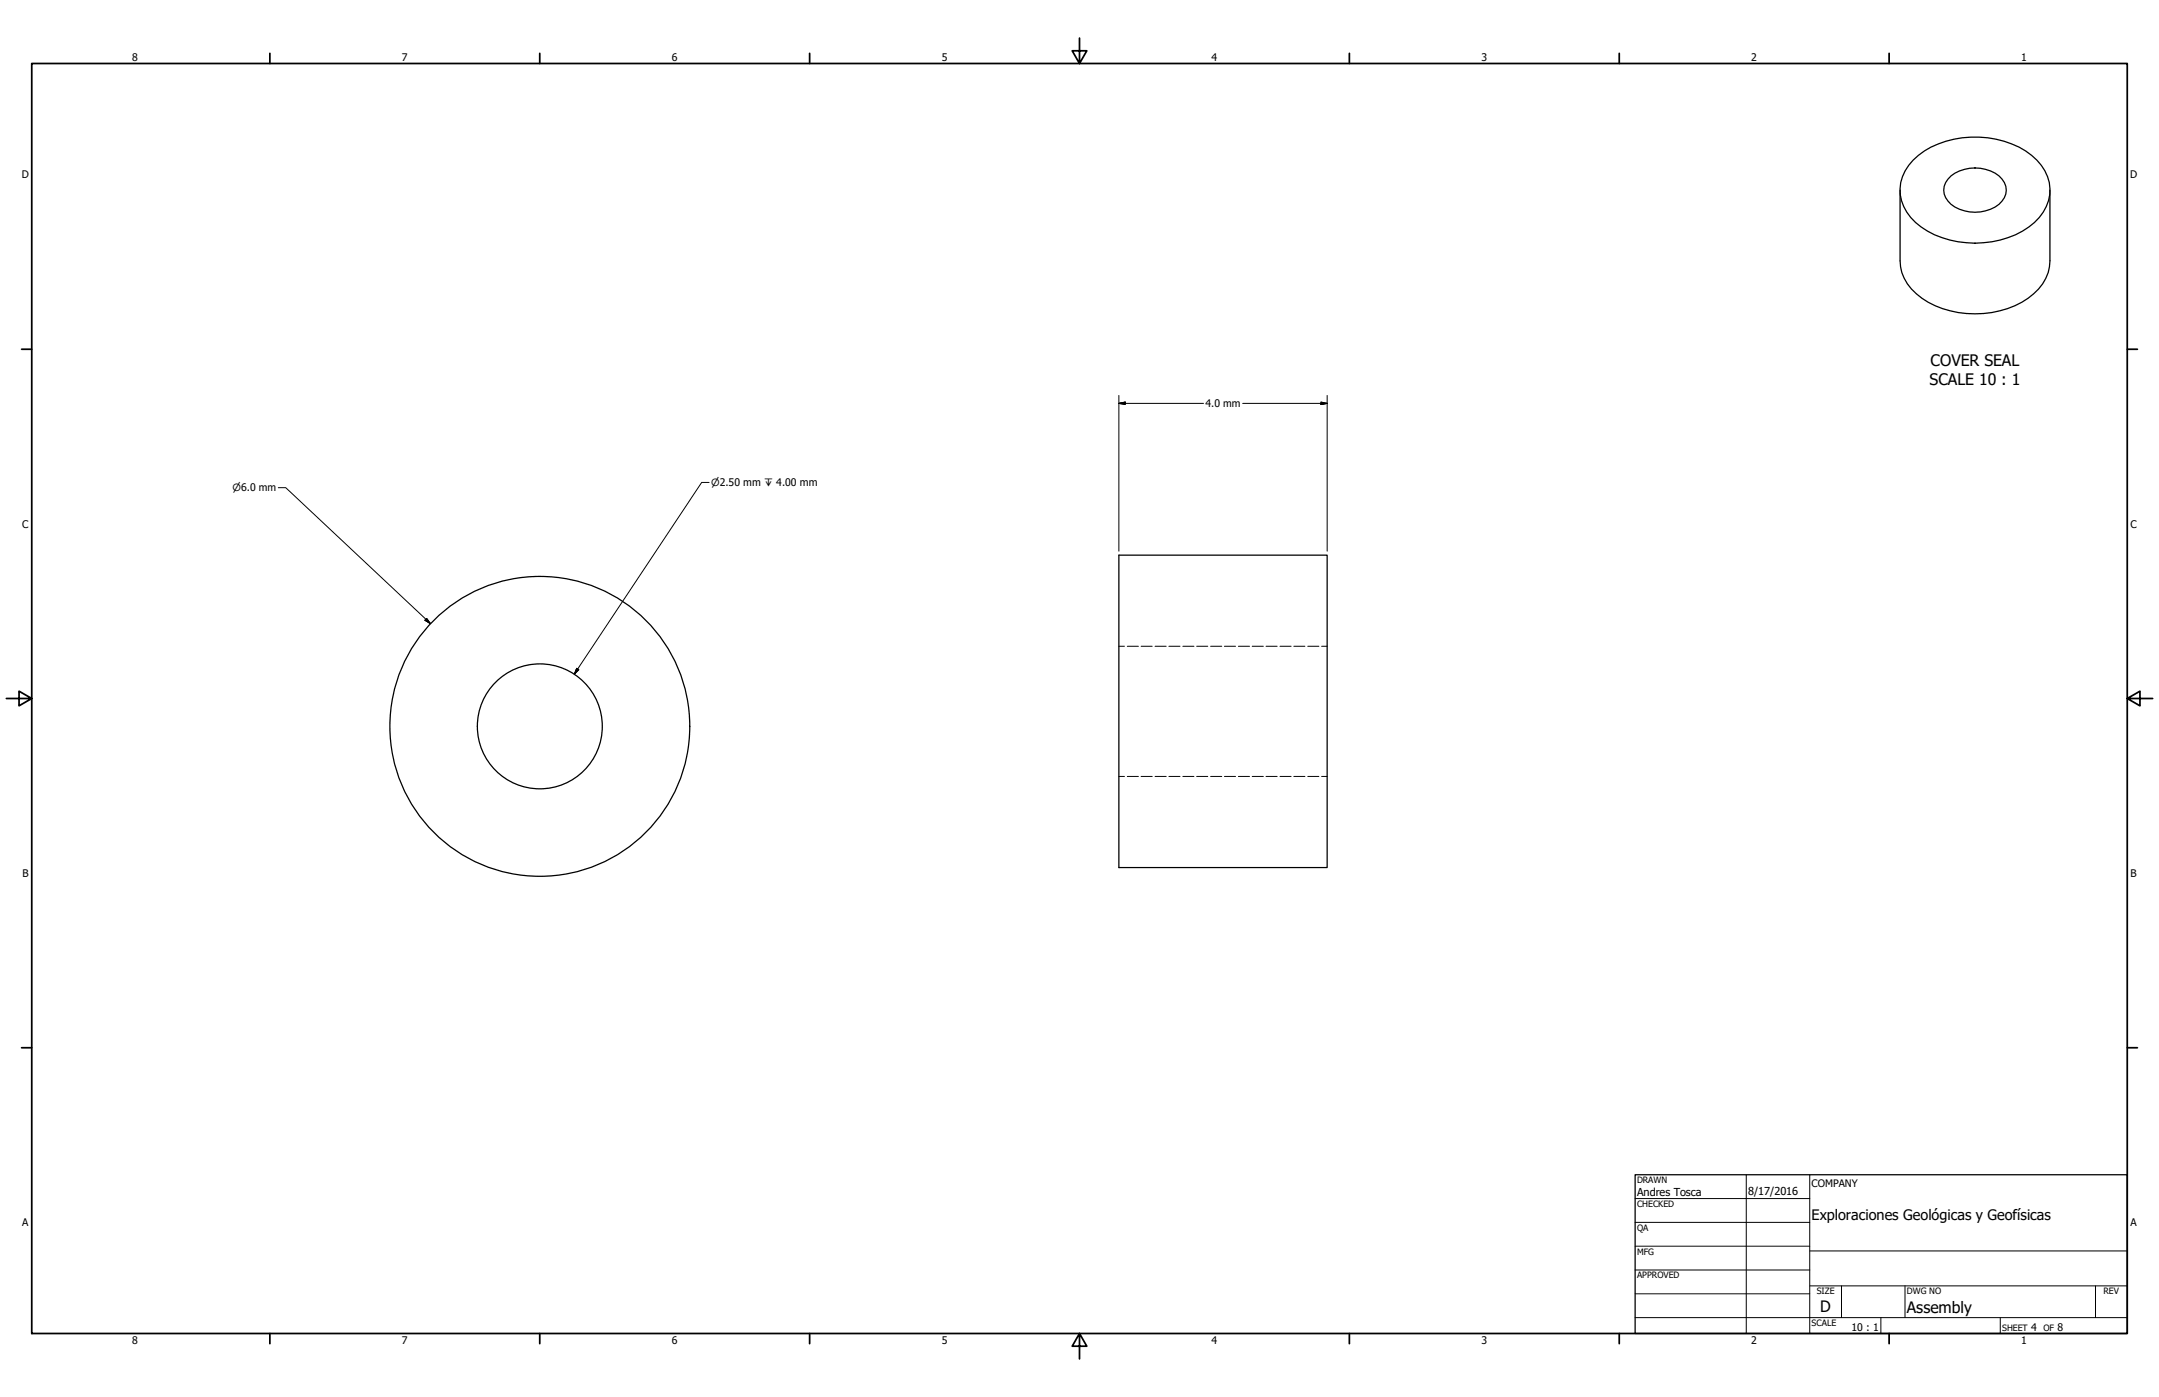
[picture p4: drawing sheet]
<svg xmlns="http://www.w3.org/2000/svg" width="864mm" height="559mm" viewBox="0 0 864 559" stroke-linecap="round" stroke-linejoin="round" font-family="sans-serif">
<!-- layer: Visible (ANSI) -->
<g fill="none" stroke="#000" stroke-width=".51">
<path d="M760 76.1v28.2a18.3 18.3 0 0 0 8.8 15 39.3 39.3 0 0 0 42.4 0 18.7 18.7 0 0 0 8.8-15v-28.2M765.2 64.1a36.9 36.9 0 0 1 33.2-8.4 28.3 28.3 0 0 1 19.5 12.6 16.2 16.2 0 0 1-4.1 20.7 38.5 38.5 0 0 1-37 6.1 23.8 23.8 0 0 1-16.2-14.8 16.1 16.1 0 0 1 4.6-16.2zM780.4 70.4a15.7 15.7 0 0 1 20.4 1.2 6.8 6.8 0 0 1-1.2 10.1 15.7 15.7 0 0 1-20.4-1.2 6.8 6.8 0 0 1 1.2-10.1zM447.5 222.1h83.4v124.9h-83.4zM275.9 290.5a60 60 0 0 0-88.8-52.5 60 60 0 0 0-3.5 103.1 60 60 0 0 0 92.2-46.4l.1-4.1"/>
<circle cx="215.9" cy="290.5" r="25"/>
</g>
<!-- layer: Border (ANSI) -->
<g fill="none" stroke="#000" stroke-width=".4">
<path d="M447.5 258.5h2.3M450.9 258.5h4.5M456.4 258.5h4.5M462 258.5h4.5M467.6 258.5h4.4M473.1 258.5h4.5M478.7 258.5h4.4M484.3 258.5h4.4M489.8 258.5h4.4M495.4 258.5h4.4M500.9 258.5h4.4M506.4 258.5h4.5"/>
<path d="M512 258.5h4.4M517.5 258.5h4.5M523.1 258.5h4.5M528.6 258.5h2.3M447.5 310.6h2.3M450.9 310.6h4.5M456.4 310.6h4.5M462 310.6h4.5M467.6 310.6h4.4M473.1 310.6h4.5M478.7 310.6h4.4M484.3 310.6h4.4"/>
<path d="M489.8 310.6h4.4M495.4 310.6h4.4M500.9 310.6h4.4M506.4 310.6h4.5M512 310.6h4.4M517.5 310.6h4.5M523.1 310.6h4.5M528.6 310.6h2.3"/>
</g>
<!-- layer: Title (ANSI) -->
<g fill="none" stroke="#000" stroke-width=".7">
<path d="M431.8 15.2v10.2l-2.9-5.1h5.8l-2.9 5.1M12.7 25.4h838.2v508h-838.2zM107.9 21.3v4.1M215.9 21.3v4.1M323.8 21.3v4.1M539.8 21.3v4.1M647.7 21.3v4.1M755.6 21.3v4.1M8.6 139.7h4.1M850.9 139.7h4.1M2.5 279.4h10.2l-5.1-2.9v5.8l5.1-2.9M850.9 279.4l5.1 2.9v-5.8l-5.1 2.9h10.2"/>
<path d="M8.6 419.1h4.1M850.9 419.1h4.1M107.9 533.4v4.1M215.9 533.4v4.1M323.8 533.4v4.1M431.8 533.4l2.9 5.1h-5.8l2.9-5.1v10.2M539.8 533.4v4.1M647.7 533.4v4.1M755.6 533.4v4.1"/>
</g>
<!-- layer: Tweak Trail (ANSI) -->
<g fill="none" stroke="#000" stroke-width=".4">
<path d="M654 479.4h69.9M698.5 469.9v63.5M723.9 469.9v63.5M654 488.9h69.9M654 498.5h69.9M654 508h69.9M654 517.5h69.9M723.9 514.3h127M723.9 500.4h127M736.6 514.3v12.7M762 514.3v12.7M838.2 514.3v12.7"/>
<path d="M654 527h196.9M752.3 527v6.4M800.1 527v6.4"/>
</g>
<path d="M654 469.9h196.9v63.5h-196.9z" fill="none" stroke="#000" stroke-width=".51"/>
<!-- layer: Symbol (ANSI) -->
<path d="M283.7 193h-3l-51 76.7M230.7 267.3l.8 .6-1.8 1.8z" fill="none" stroke="#000" stroke-width=".4"/>
<path d="M230.7 267.3l-1 2.4zM230.7 267.3l.8 .6-1.8 1.8z" fill="#000" stroke="#000" stroke-width=".4"/>
<!-- layer: Dimension (ANSI) -->
<path d="M447.5 158.2v62.3M530.9 158.2v62.3M447.5 161.4l2.6-.6v1zM447.5 161.4h33.9M497.1 161.4h33.8M528.4 160.8l2.5 .6-2.5 .4zM111.3 195.1h3l57.8 54.3M170 248.1l.7-.7 1.4 2z" fill="none" stroke="#000" stroke-width=".4"/>
<path d="M447.5 161.4l2.6-.6zM447.5 161.4l2.6-.6v1zM528.4 161.8l2.5-.4zM528.4 160.8l2.5 .6-2.5 .4zM170 248.1l2.1 1.3zM170 248.1l.7-.7 1.4 2z" fill="#000" stroke="#000" stroke-width=".4"/>
<g font-size="6.3">
<text x="772.2" y="146.3">COVER SEAL</text>
<text x="771.8" y="153.9">SCALE 10 : 1</text>
<text x="728.1" y="524.9">D</text>
<text x="762.8" y="525">Assembly</text>
</g>
<text font-size="5.8" x="724.7" y="488.1">Exploraciones Geológicas y Geofísicas</text>
<g font-size="4.4">
<text x="654.8" y="478.6">Andres Tosca</text>
<text x="699.3" y="478">8/17/2016</text>
</g>
<g font-size="4.2">
<text x="52.8" y="24.4">8</text>
<text x="160.8" y="24.4">7</text>
<text x="268.7" y="24.4">6</text>
<text x="376.7" y="24.4">5</text>
<text x="484.6" y="24.4">4</text>
<text x="592.6" y="24.4">3</text>
<text x="700.5" y="24.4">2</text>
<text x="808.5" y="24.4">1</text>
<text x="8.8" y="71.4">D</text>
<text x="852" y="71.4">D</text>
<text x="482.2" y="162.9">4.0 mm</text>
<text x="8.9" y="211.1">C</text>
<text x="852.2" y="211.1">C</text>
<text x="9" y="350.8">B</text>
<text x="852.2" y="350.8">B</text>
<text x="8.9" y="490.5">A</text>
<text x="852.2" y="490.5">A</text>
<text x="740.6" y="532.6">10 : 1</text>
<text x="812.4" y="532.6">4</text>
<text x="823" y="532.6">8</text>
<text x="52.8" y="537.5">8</text>
<text x="160.8" y="537.5">7</text>
<text x="268.7" y="537.5">6</text>
<text x="376.7" y="537.5">5</text>
<text x="484.6" y="537.5">4</text>
<text x="592.6" y="537.5">3</text>
<text x="700.5" y="537.5">2</text>
<text x="808.5" y="537.5">1</text>
</g>
<text font-size="4.1" x="724.7" y="474.7">COMPANY</text>
<g font-size="4">
<text x="93" y="196.5">⌀6.0 mm</text>
<text x="284.5" y="194.5">⌀2.50 mm ↧ 4.00 mm</text>
</g>
<g font-size="3.5">
<text x="654.8" y="473.2">DRAWN</text>
<text x="654.8" y="482.8">CHECKED</text>
<text x="654.8" y="492.3">QA</text>
<text x="654.8" y="501.8">MFG</text>
<text x="654.8" y="511.4">APPROVED</text>
<text x="726.7" y="517.7">SIZE</text>
<text x="762.8" y="517.7">DWG NO</text>
<text x="841.4" y="517.7">REV</text>
<text x="724.7" y="530.4">SCALE</text>
<text x="800.9" y="532.6">SHEET</text>
<text x="817.4" y="532.6">OF</text>
</g>
</svg>
